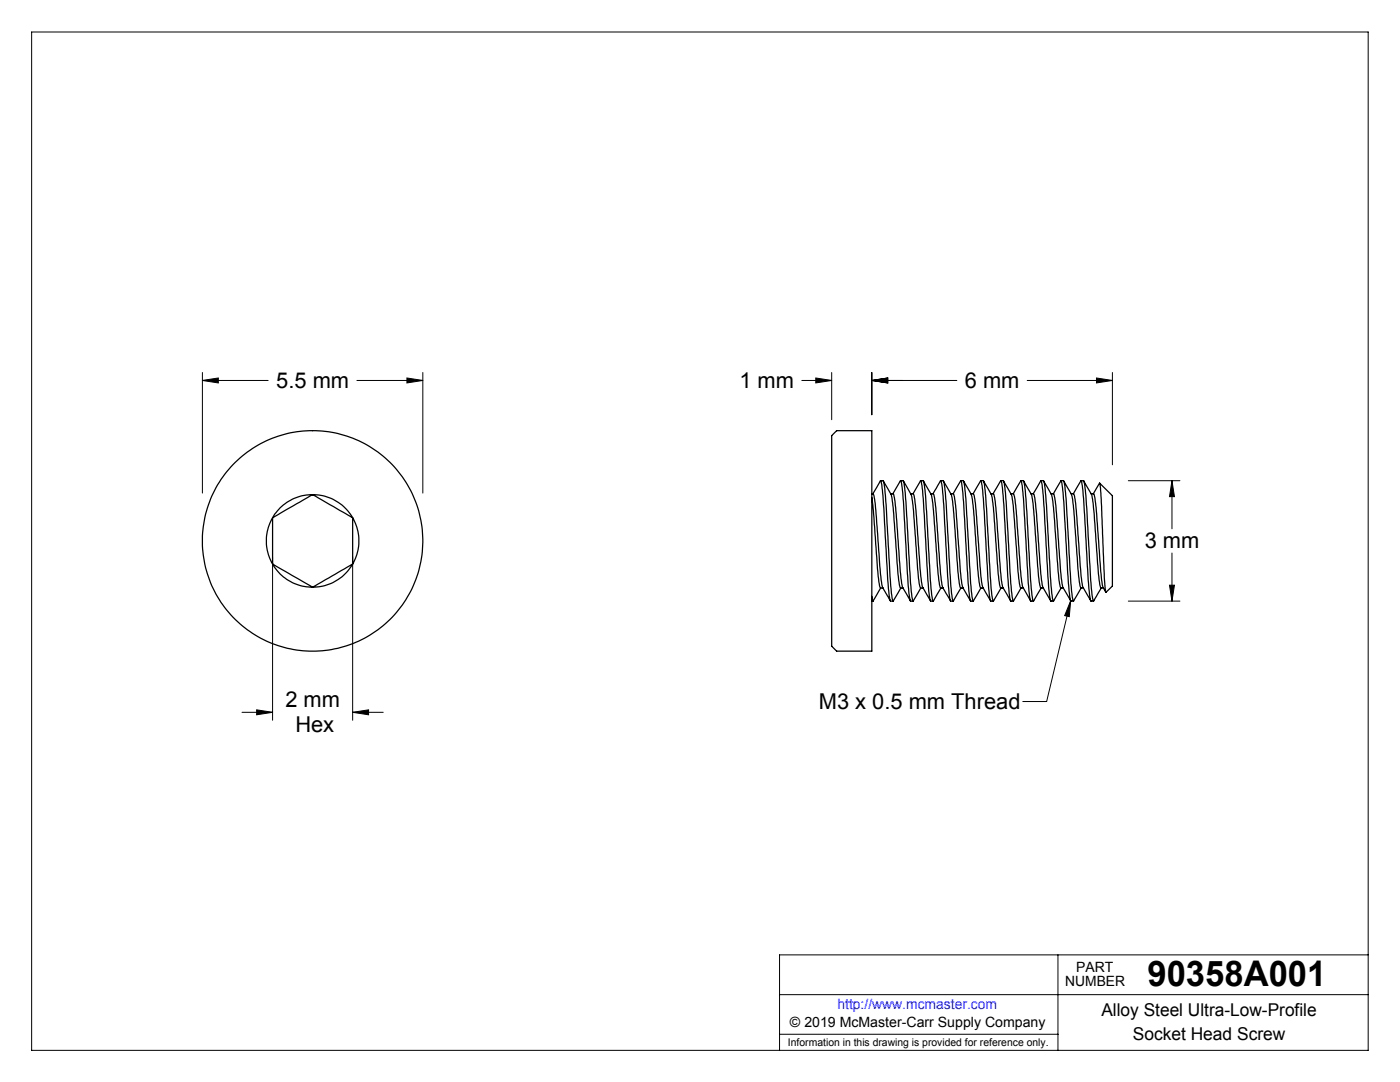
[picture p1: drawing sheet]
<svg xmlns="http://www.w3.org/2000/svg" width="279mm" height="216mm" viewBox="0 0 279 216" stroke-linecap="round" stroke-linejoin="round" font-family="sans-serif">
<g fill="none" stroke="#000" stroke-width=".2">
<path d="M6.3 6.4h266.7v203.2h-266.7zM40.4 75.9l3.2-.5v1zM40.4 75.9h13.1M40.4 74.3v24.1M71.2 75.9h13.2M81.2 75.4l3.2 .5-3.2 .5zM84.4 74.3v24.1M160 75.9h6M162.8 75.4l3.2 .5-3.2 .5zM166 74.3v9.4M174 74.3v8.5M174 75.9h17"/>
<path d="M174 75.9l3.2-.5v1zM205 75.9h17M218.8 75.4l3.2 .5-3.2 .5zM222 74.3v18.4M225.2 95.9h10.3M233.9 95.9v9.6M233.9 95.9l.5 3.2h-1zM54.4 111.1v32.6M70.4 111.1v32.6M213.7 119.9l-4.8 20.1h-4.8M213.7 119.9l-.3 3.1-.9-.2zM225.2 119.9h10.3"/>
<path d="M233.4 116.8h1l-.5 3.1zM233.9 110.3v9.6M48.3 142.1h6.1M51.2 141.6l3.2 .5-3.2 .5zM70.4 142.1l3.2-.5v1zM70.4 142.1h6.1M155.6 198.5h117.4M211.1 190.5v19.1M273 190.5h-117.4v19.1M155.6 206.4h55.5"/>
</g>
<g fill="#000">
<path d="M213.7 119.9l-.3 3.1-.9-.2z"/>
<path d="M233.9 95.9l.5 3.2h-1zM233.4 116.8h1l-.5 3.1zM218.8 75.4l3.2 .5-3.2 .5zM174 75.9l3.2-.5v1zM162.8 75.4l3.2 .5-3.2 .5zM174 75.9l3.2-.5v1zM81.2 75.4l3.2 .5-3.2 .5zM40.4 75.9l3.2-.5v1zM51.2 141.6l3.2 .5-3.2 .5zM70.4 142.1l3.2-.5v1z"/>
</g>
<g fill="none" stroke="#000" stroke-width=".25">
<path d="M62.4 98.7a9.2 9.2 0 0 1 8 4.6M62.4 98.7l8 4.6M62.4 98.7a9.2 9.2 0 0 0-8 4.6M62.4 98.7l-8 4.6M166 86.9l1-1h7v44h-7l-1-1zM174 99.3l.3 2.6 .6 8.6a32.8 32.8 0 0 0 .8 6.8h.1M174 98.5h.2M174.2 98.5l1.5-2.5a1.39 1.39 0 0 1 .3 1.4l.9 13.9a54.4 54.4 0 0 0 .8 8.6h.5M174.2 98.5a20.5 20.5 0 0 1 .8 6l.5 6.7a28.6 28.6 0 0 0 .7 6.1l1.5 2.6M175.8 95.9h.4a49.7 49.7 0 0 1 .9 9.4l.3 6a49.7 49.7 0 0 0 .8 8.6l1.6-2.6M176.3 96l1.5 2.6a70.6 70.6 0 0 1 1 10.7l.2 1.9a22.9 22.9 0 0 0 .7 6.1M177.8 98.5l.5 .1a40.3 40.3 0 0 1 .9 8.6l.2 3.3a37 37 0 0 0 .8 6.8l1.5 2.6"/>
<path d="M178.2 98.5l1.5-2.6a32.3 32.3 0 0 1 .8 7.7l.4 7.7a42.9 42.9 0 0 0 .9 8.6h.4M179.7 95.9h.5a34 34 0 0 1 .8 7.7l.5 8.4a37.9 37.9 0 0 0 .7 7.9l1.6-2.6M180.3 96l1.5 2.6a84.2 84.2 0 0 1 1.1 11.9 32.8 32.8 0 0 0 .8 6.8h.5M181.8 98.5h.4a30.6 30.6 0 0 1 .9 7.3l.3 4.7a31.8 31.8 0 0 0 .8 6.8l1.5 2.6M182.2 98.5l1.6-2.5a67 67 0 0 1 .9 11l.2 4.3a54.4 54.4 0 0 0 .8 8.6h.5M183.7 95.9l.6 .1a137.9 137.9 0 0 1 1.1 14.5v.8a54.4 54.4 0 0 0 .8 8.6l1.6-2.6M184.3 96l1.5 2.6a112 112 0 0 1 1.2 13.2 17.9 17.9 0 0 0 .7 5.5h.5M185.8 98.5h.4a21.6 21.6 0 0 1 .8 6l.5 6.7a22 22 0 0 0 .8 6.3l1.4 2.4M186.2 98.5l1.5-2.6a49.8 49.8 0 0 1 .9 9.4l.3 6a49.7 49.7 0 0 0 .8 8.6h.6M187.7 95.9h.5a32.3 32.3 0 0 1 .8 7.7l.4 7.7a54.4 54.4 0 0 0 .8 8.6l1.6-2.6M188.3 96l1.5 2.6a45.3 45.3 0 0 1 .9 8.6l.2 3.3a32.8 32.8 0 0 0 .8 6.8h.5M189.8 98.5h.5"/>
<path d="M190.2 98.5l1.5-2.6a34 34 0 0 1 .8 7.7l.5 8.4a37.9 37.9 0 0 0 .7 7.9h.5M190.3 98.5a20.5 20.5 0 0 1 .7 6l.4 6a37 37 0 0 0 .8 6.8l1.5 2.6M191.7 95.9h.5a34 34 0 0 1 .8 7.7l.5 8.4a37.9 37.9 0 0 0 .7 7.9l1.6-2.6M192.3 96l1.5 2.6a112 112 0 0 1 1.2 13.2 20.7 20.7 0 0 0 .7 5.5h.5M193.8 98.5h.4a20.5 20.5 0 0 1 .8 6l.4 6a29.6 29.6 0 0 0 .8 6.8l1.5 2.6M194.2 98.5l1.6-2.5a137.9 137.9 0 0 1 1.1 14.5v.8a54.4 54.4 0 0 0 .8 8.6h.5M195.7 95.9h.6a49.8 49.8 0 0 1 .8 9.4l.3 6a54.4 54.4 0 0 0 .8 8.6l1.6-2.6M196.3 96l1.5 2.6a76 76 0 0 1 1.1 11.3l.1 1.3a22.9 22.9 0 0 0 .7 6.1h.5M197.8 98.5l.5 .1a40.3 40.3 0 0 1 .9 8.6l.2 3.3a37 37 0 0 0 .8 6.8l1.5 2.6M198.2 98.5l1.5-2.6a49.8 49.8 0 0 1 .9 9.4l.3 6a54.4 54.4 0 0 0 .8 8.6h.5M199.7 95.9h.5a32.3 32.3 0 0 1 .8 7.7l.5 8.4a37.9 37.9 0 0 0 .7 7.9l1.6-2.6M200.3 96l1.5 2.6a29.5 29.5 0 0 1 .7 6.6l.4 5.3a32.8 32.8 0 0 0 .8 6.8h.5"/>
<path d="M201.8 98.5h.4a30.6 30.6 0 0 1 .9 7.3l.3 4.7a31.8 31.8 0 0 0 .8 6.8l1.5 2.6M202.2 98.5l1.5-2.6a34 34 0 0 1 .8 7.7l.5 8.4a37.9 37.9 0 0 0 .7 7.9h.5M203.7 95.9l.6 .1a67 67 0 0 1 .9 11l.2 4.3a54.4 54.4 0 0 0 .8 8.6l1.6-2.6M204.3 96l1.5 2.6a111.9 111.9 0 0 1 1.2 13.2 17.9 17.9 0 0 0 .8 5.5h.4M205.8 98.5h.4a21.6 21.6 0 0 1 .8 6l.5 6.7a28.6 28.6 0 0 0 .7 6.1l1.5 2.6M206.2 98.5l1.5-2.5a1.39 1.39 0 0 1 .3 1.4l.9 13.9a54.4 54.4 0 0 0 .8 8.6h.5M207.8 95.9h.4a49.8 49.8 0 0 1 .9 9.4l.3 6a49.7 49.7 0 0 0 .8 8.6l1.6-2.6M208.3 96l1.5 2.6a45.3 45.3 0 0 1 .9 8.6l.2 3.3a32.8 32.8 0 0 0 .8 6.8h.5M209.8 98.5h.4M210.2 98.5l.1 .1a34.6 34.6 0 0 1 .8 7.2l.3 4.7a37 37 0 0 0 .8 6.8l1.5 2.6M210.2 98.5l1.5-2.6a32.3 32.3 0 0 1 .8 7.7l.5 8.4a37.9 37.9 0 0 0 .7 7.9h.5M211.7 95.9h.5a34 34 0 0 1 .8 7.7l.5 8.4a37.9 37.9 0 0 0 .7 7.9l1.6-2.6"/>
<path d="M212.3 96l1.5 2.6a112 112 0 0 1 1.2 13.2 20.7 20.7 0 0 0 .7 5.5M213.8 98.5h.4a20.5 20.5 0 0 1 .8 6l.4 6a31.8 31.8 0 0 0 .8 6.8l1.5 2.6M214.2 98.5l1.6-2.5a67 67 0 0 1 .9 11l.2 4.3a54.4 54.4 0 0 0 .8 8.6h.5M215.7 95.9h.6a49.7 49.7 0 0 1 .8 9.4l.3 6a54.4 54.4 0 0 0 .8 8.6l1.6-2.6M216.3 96l1.5 2.6a111.9 111.9 0 0 1 1.2 13.2 17.9 17.9 0 0 0 .7 5.5h.5M217.8 98.5h.4a21.6 21.6 0 0 1 .8 6l.4 6a37 37 0 0 0 .8 6.8l.5 .9M219.5 96.4l2.5 2.5v18l-1.3 1.3-.3-3.1-.5-14-.4-4.7-1.3 2.1M54.4 112.5a9.1 9.1 0 0 0 8 4.7M54.4 112.5l8 4.7M54.4 103.3a9.2 9.2 0 0 0 0 9.2M54.4 103.3v9.2M70.4 112.5a9.2 9.2 0 0 1-8 4.7"/>
<path d="M70.4 112.5l-8 4.7M70.4 103.3a9.2 9.2 0 0 1 0 9.2M70.4 103.3v9.2M174 119.9h.2M175.8 117.3l-1.6 2.6-.2-.9M175.8 117.3h.4M179.7 117.3h.5M215.7 117.3h.5"/>
<circle cx="62.4" cy="107.9" r="22"/>
</g>
<text font-size="7.1" x="229" y="196.8">90358A001</text>
<g font-size="4.4">
<text x="55.1" y="77.4">5.5 mm</text>
<text x="147.6" y="77.4">1 mm</text>
<text x="192.6" y="77.4">6 mm</text>
<text x="228.5" y="109.4">3 mm</text>
<text x="57" y="141.1">2 mm</text>
<text x="163.4" y="141.4">M3 x 0.5 mm Thread</text>
<text x="58.9" y="146">Hex</text>
</g>
<g font-size="3.5">
<text x="219.8" y="202.8">Alloy Steel Ultra-Low-Profile</text>
<text x="226.1" y="207.5">Socket Head Screw</text>
</g>
<g font-size="2.8">
<text x="212.6" y="196.8">NUMBER</text>
<text x="214.8" y="194">PART</text>
<text x="157.7" y="205">© 2019 McMaster-Carr Supply Company</text>
</g>
<text font-size="2.8" fill="#00f" x="167.1" y="201.4">http://www.mcmaster.com</text>
<text font-size="2.1" x="157.3" y="208.6">Information in this drawing is provided for reference only.</text>
</svg>
